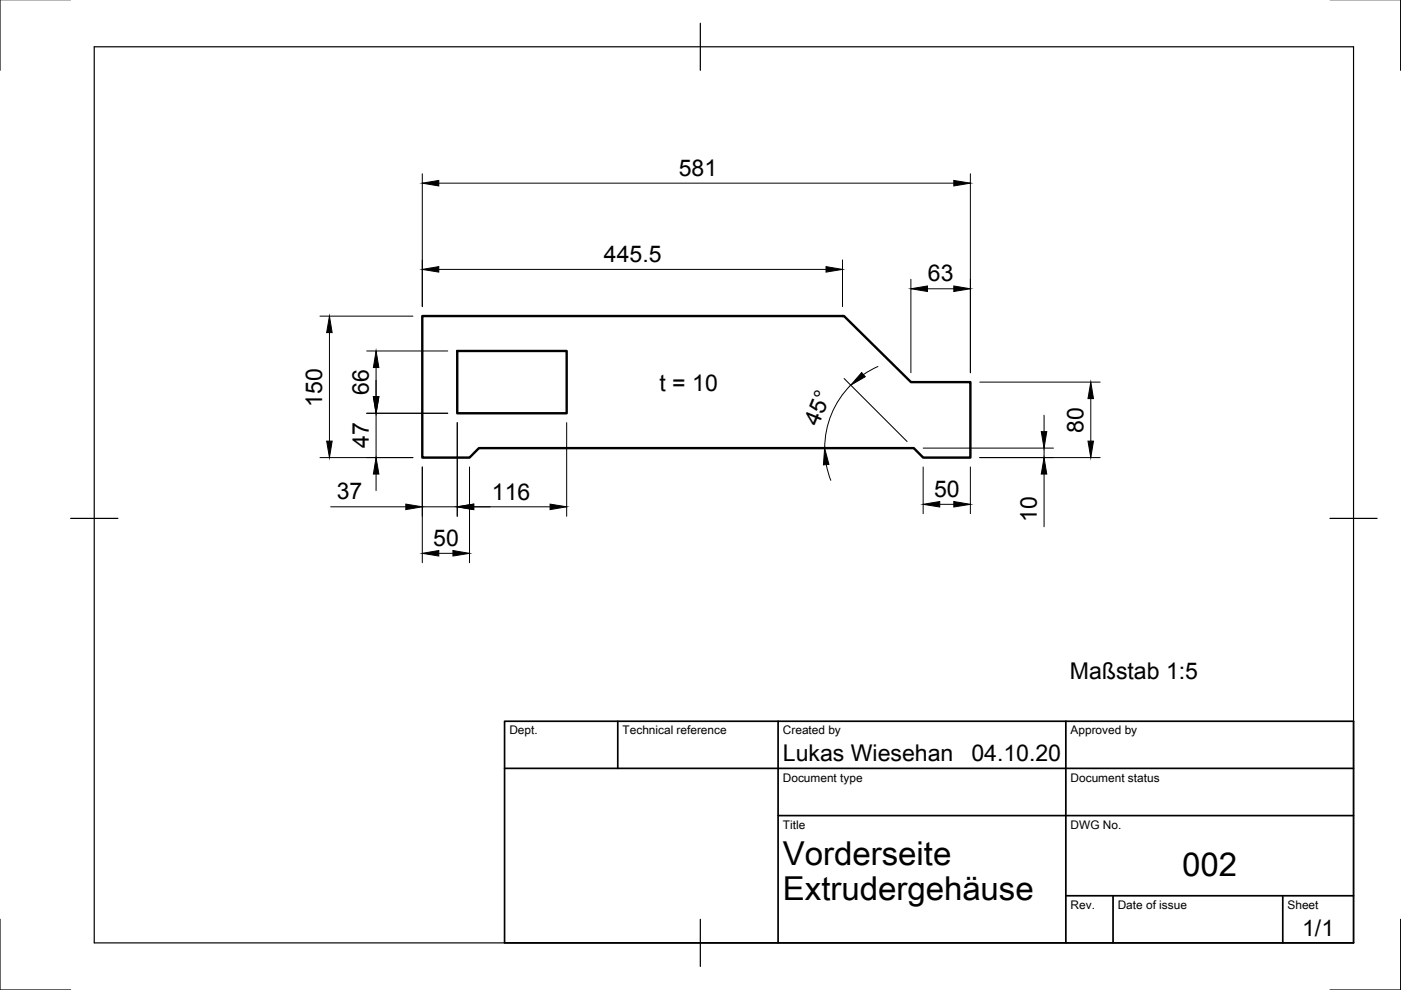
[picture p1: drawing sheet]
<svg xmlns="http://www.w3.org/2000/svg" width="297mm" height="210mm" viewBox="0 0 297 210" stroke-linecap="round" stroke-linejoin="round" font-family="sans-serif">
<!-- layer: Sichtbar -->
<path d="M89.5 67h89.4l14.2 14h12.6v16h-10l-2-2h-92.2l-2 2h-10zM96.9 74.4h23.2v13.2h-23.2z" fill="none" stroke="#000" stroke-width=".51"/>
<!-- layer: Border -->
<path d="M0 -.1v15M297 -.1v15M20 9.9h267v190h-267zM148.5 4.9v10M15 109.9h10M282 109.9h10M0 194.9v15h15M148.5 194.9v10M297 194.9v15h-15" fill="none" stroke="#000" stroke-width=".25"/>
<!-- layer: TitleBlock -->
<path d="M107 152.9h180v47h-180zM131 152.9v10M165 152.9v47M226 152.9v47M107 162.9h180M165 172.9h122M226 189.9h61M236 189.9v10M272 189.9v10" fill="none" stroke="#000" stroke-width=".36"/>
<!-- layer: Dimensions -->
<g fill="none" stroke="#000" stroke-width=".21">
<path d="M89.5 36.8v28.2M93 38.8h109.2M205.7 36.8v42.2M93 57.1h82.1M178.6 55.1v9.9M193.1 59.2v19.8M67.8 67h19.7M69.8 70.5v23M77.7 74.4h17.2M79.7 77.9v6.2M186.1 77.7l-3 1.7M196.6 61.2h5.6"/>
<path d="M67.8 97h19.7M77.7 87.6h17.2M79.7 87.6v9.4M89.5 99v20.3M96.9 89.6v19.9M99.5 99v20.3M120.1 89.6v19.9M175.2 98.5l.9 3.3M179 80.3l13.3 13.3M180.4 81.6a18.9 18.9 0 0 0-5.5 13.4M195.7 95h27.7M195.7 99v9.9"/>
<path d="M205.7 99v9.9M207.7 97h25.6M207.7 81h25.6M221.4 88v3.5M221.4 95v2M231.3 84.5v9M70.1 107.5h15.9M79.7 100.5v3.5M89.5 107.5h7.4M93 117.3h3M100.4 107.5h16.2M199.2 106.9h3"/>
<path d="M221.4 100.5v11.2"/>
</g>
<g fill="#000" stroke="#000" stroke-width=".21">
<path d="M89.5 38.8l3.5-.5v1.1zM202.2 38.3l3.5 .5-3.5 .6zM89.5 57.1l3.5-.6v1.2zM175.1 56.5l3.5 .6-3.5 .6zM69.8 67l.6 3.5h-1.1zM79.7 74.4l.6 3.5h-1.1zM182.7 79l.8 .9-3.1 1.8zM193.1 61.2l3.5-.6v1.2zM202.2 60.6l3.5 .6-3.5 .6zM69.3 93.5h1.1l-.6 3.5zM79.2 84.1h1.1l-.6 3.5zM174.8 95l.9 3.5-1.1 .1z"/>
<path d="M220.8 91.5h1.1l-.5 3.5zM230.7 93.5h1.1l-.5 3.5zM231.3 81l.5 3.5h-1.1zM79.7 97l.6 3.5h-1.1zM86 106.9l3.5 .6-3.5 .5zM89.5 117.3l3.5-.6v1.2zM96 116.7l3.5 .6-3.5 .6zM96.9 107.5l3.5-.6v1.1zM116.6 106.9l3.5 .6-3.5 .5zM195.7 106.9l3.5-.6v1.2zM202.2 106.3l3.5 .6-3.5 .6zM221.4 97l.5 3.5h-1.1z"/>
</g>
<g font-size="7">
<text x="166" y="183.4">Vorderseite</text>
<text x="250.7" y="185.8">002</text>
<text x="166" y="190.9">Extrudergehäuse</text>
</g>
<g font-size="4.9">
<text x="143.9" y="37.3">581</text>
<text x="128" y="55.6">445.5</text>
<text x="196.7" y="59.7">63</text>
<text x="78.2" y="83.7" transform="rotate(-90 78.2 83.7)">66</text>
<text x="139.8" y="82.9">t = 10</text>
<text x="68.3" y="86.2" transform="rotate(-90 68.3 86.2)">150</text>
<text x="78.2" y="95" transform="rotate(-90 78.2 95)">47</text>
<text x="173.5" y="90.5" transform="rotate(-67 173.5 90.5)">45°</text>
<text x="229.7" y="91.7" transform="rotate(-90 229.7 91.7)">80</text>
<text x="71.4" y="105.9">37</text>
<text x="104.3" y="105.9">116</text>
<text x="198" y="105.4">50</text>
<text x="219.8" y="110.7" transform="rotate(-90 219.8 110.7)">10</text>
<text x="91.8" y="115.8">50</text>
<text x="226.8" y="144">Maßstab 1:5</text>
<text x="166" y="161.4">Lukas Wiesehan</text>
<text x="206" y="161.4">04.10.20</text>
<text x="276.1" y="198.5">1/1</text>
</g>
<g font-size="2.5">
<text x="108" y="155.7">Dept.</text>
<text x="132" y="155.7">Technical reference</text>
<text x="166" y="155.7">Created by</text>
<text x="227" y="155.7">Approved by</text>
<text x="166" y="165.7">Document type</text>
<text x="227" y="165.7">Document status</text>
<text x="166" y="175.7">Title</text>
<text x="227" y="175.7">DWG No.</text>
<text x="227" y="192.7">Rev.</text>
<text x="237" y="192.7">Date of issue</text>
<text x="273" y="192.7">Sheet</text>
</g>
</svg>
